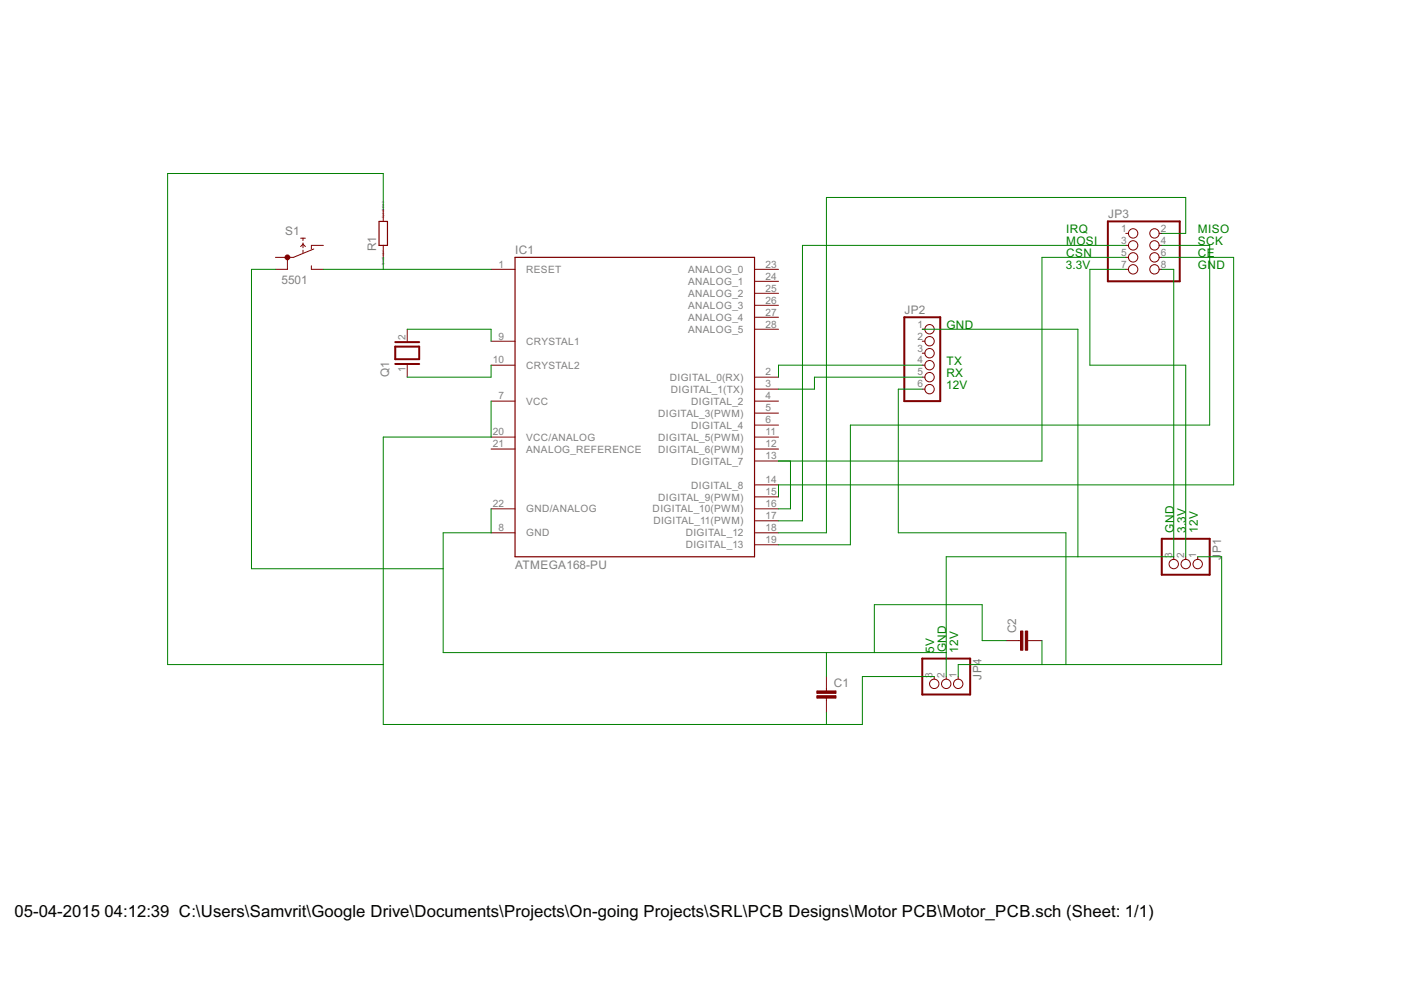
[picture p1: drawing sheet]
<?xml version="1.0" encoding="utf-8"?>
<!DOCTYPE eagle SYSTEM "eagle.dtd">
<eagle version="7.2.0">
<drawing>
<settings>
<setting alwaysvectorfont="no"/>
<setting verticaltext="up"/>
</settings>
<grid distance="0.1" unitdist="inch" unit="inch" style="lines" multiple="1" display="no" altdistance="0.01" altunitdist="inch" altunit="inch"/>
<schematic xreflabel="%F%N/%S.%C%R" xrefpart="/%S.%C%R">
<libraries>
<library name="Arduino-AVR">
<symbols>
<symbol name="ATMEGA168">
<wire x1="-25.4" y1="30.48" x2="25.4" y2="30.48" width="0.254" layer="94"/>
<wire x1="25.4" y1="30.48" x2="25.4" y2="-33.02" width="0.254" layer="94"/>
<wire x1="25.4" y1="-33.02" x2="-25.4" y2="-33.02" width="0.254" layer="94"/>
<wire x1="-25.4" y1="-33.02" x2="-25.4" y2="30.48" width="0.254" layer="94"/>
<text x="-25.4" y="33.02" size="1.778" layer="95" rot="MR180">&gt;NAME</text>
<text x="-25.4" y="-35.56" size="1.778" layer="96">&gt;VALUE</text>
<pin name="DIGITAL_13" x="30.48" y="-30.48" length="middle" rot="R180"/>
<pin name="CRYSTAL2" x="-30.48" y="7.62" length="middle"/>
<pin name="CRYSTAL1" x="-30.48" y="12.7" length="middle"/>
<pin name="GND" x="-30.48" y="-27.94" length="middle" direction="pwr"/>
<pin name="VCC" x="-30.48" y="0" length="middle" direction="pwr"/>
<pin name="GND/ANALOG" x="-30.48" y="-22.86" length="middle" direction="pwr"/>
<pin name="ANALOG_REFERENCE" x="-30.48" y="-10.16" length="middle" direction="pas"/>
<pin name="VCC/ANALOG" x="-30.48" y="-7.62" length="middle" direction="pas"/>
<pin name="DIGITAL_12" x="30.48" y="-27.94" length="middle" rot="R180"/>
<pin name="DIGITAL_11(PWM)" x="30.48" y="-25.4" length="middle" rot="R180"/>
<pin name="DIGITAL_10(PWM)" x="30.48" y="-22.86" length="middle" rot="R180"/>
<pin name="DIGITAL_9(PWM)" x="30.48" y="-20.32" length="middle" rot="R180"/>
<pin name="DIGITAL_8" x="30.48" y="-17.78" length="middle" rot="R180"/>
<pin name="DIGITAL_7" x="30.48" y="-12.7" length="middle" rot="R180"/>
<pin name="DIGITAL_6(PWM)" x="30.48" y="-10.16" length="middle" rot="R180"/>
<pin name="DIGITAL_5(PWM)" x="30.48" y="-7.62" length="middle" rot="R180"/>
<pin name="DIGITAL_4" x="30.48" y="-5.08" length="middle" rot="R180"/>
<pin name="DIGITAL_3(PWM)" x="30.48" y="-2.54" length="middle" rot="R180"/>
<pin name="DIGITAL_2" x="30.48" y="0" length="middle" rot="R180"/>
<pin name="DIGITAL_1(TX)" x="30.48" y="2.54" length="middle" rot="R180"/>
<pin name="DIGITAL_0(RX)" x="30.48" y="5.08" length="middle" rot="R180"/>
<pin name="ANALOG_5" x="30.48" y="15.24" length="middle" rot="R180"/>
<pin name="ANALOG_4" x="30.48" y="17.78" length="middle" rot="R180"/>
<pin name="ANALOG_3" x="30.48" y="20.32" length="middle" rot="R180"/>
<pin name="ANALOG_2" x="30.48" y="22.86" length="middle" rot="R180"/>
<pin name="ANALOG_1" x="30.48" y="25.4" length="middle" rot="R180"/>
<pin name="ANALOG_0" x="30.48" y="27.94" length="middle" rot="R180"/>
<pin name="RESET" x="-30.48" y="27.94" length="middle"/>
</symbol>
</symbols>
<devicesets>
<deviceset name="ATMEGA168-PU" prefix="IC">
<gates>
<gate name="1" symbol="ATMEGA168" x="0" y="0"/>
</gates>
<devices>
<device name="" package="DIL28-3">
<connects>
<connect gate="1" pin="ANALOG_0" pad="23"/>
<connect gate="1" pin="ANALOG_1" pad="24"/>
<connect gate="1" pin="ANALOG_2" pad="25"/>
<connect gate="1" pin="ANALOG_3" pad="26"/>
<connect gate="1" pin="ANALOG_4" pad="27"/>
<connect gate="1" pin="ANALOG_5" pad="28"/>
<connect gate="1" pin="ANALOG_REFERENCE" pad="21"/>
<connect gate="1" pin="CRYSTAL1" pad="9"/>
<connect gate="1" pin="CRYSTAL2" pad="10"/>
<connect gate="1" pin="DIGITAL_0(RX)" pad="2"/>
<connect gate="1" pin="DIGITAL_1(TX)" pad="3"/>
<connect gate="1" pin="DIGITAL_10(PWM)" pad="16"/>
<connect gate="1" pin="DIGITAL_11(PWM)" pad="17"/>
<connect gate="1" pin="DIGITAL_12" pad="18"/>
<connect gate="1" pin="DIGITAL_13" pad="19"/>
<connect gate="1" pin="DIGITAL_2" pad="4"/>
<connect gate="1" pin="DIGITAL_3(PWM)" pad="5"/>
<connect gate="1" pin="DIGITAL_4" pad="6"/>
<connect gate="1" pin="DIGITAL_5(PWM)" pad="11"/>
<connect gate="1" pin="DIGITAL_6(PWM)" pad="12"/>
<connect gate="1" pin="DIGITAL_7" pad="13"/>
<connect gate="1" pin="DIGITAL_8" pad="14"/>
<connect gate="1" pin="DIGITAL_9(PWM)" pad="15"/>
<connect gate="1" pin="GND" pad="8"/>
<connect gate="1" pin="GND/ANALOG" pad="22"/>
<connect gate="1" pin="RESET" pad="1"/>
<connect gate="1" pin="VCC" pad="7"/>
<connect gate="1" pin="VCC/ANALOG" pad="20"/>
</connects>
<technologies>
<technology name=""/>
</technologies>
</device>
</devices>
</deviceset>
</devicesets>
</library>
<library name="special">
<symbols>
<symbol name="XTAL">
<wire x1="-1.27" y1="2.54" x2="1.397" y2="2.54" width="0.4064" layer="94"/>
<wire x1="1.397" y1="2.54" x2="1.397" y2="-2.54" width="0.4064" layer="94"/>
<wire x1="1.397" y1="-2.54" x2="-1.27" y2="-2.54" width="0.4064" layer="94"/>
<wire x1="-1.27" y1="2.54" x2="-1.27" y2="-2.54" width="0.4064" layer="94"/>
<wire x1="2.3368" y1="2.54" x2="2.3368" y2="-2.54" width="0.4064" layer="94"/>
<wire x1="-2.286" y1="2.54" x2="-2.286" y2="-2.54" width="0.4064" layer="94"/>
<text x="-5.08" y="3.81" size="1.778" layer="95">&gt;NAME</text>
<text x="-5.08" y="-5.08" size="1.778" layer="96">&gt;VALUE</text>
<pin name="2" x="5.08" y="0" visible="pad" length="short" direction="pas" swaplevel="1" rot="R180"/>
<pin name="1" x="-5.08" y="0" visible="pad" length="short" direction="pas" swaplevel="1"/>
</symbol>
</symbols>
<devicesets>
<deviceset name="XTAL/S" prefix="Q" uservalue="yes">
<gates>
<gate name="G$1" symbol="XTAL" x="0" y="0"/>
</gates>
<devices>
<device name="" package="QS">
<connects>
<connect gate="G$1" pin="1" pad="1"/>
<connect gate="G$1" pin="2" pad="2"/>
</connects>
<technologies>
<technology name=""/>
</technologies>
</device>
</devices>
</deviceset>
</devicesets>
</library>
<library name="eagle-ltspice">
<symbols>
<symbol name="R">
<wire x1="-2.54" y1="-0.889" x2="2.54" y2="-0.889" width="0.254" layer="94"/>
<wire x1="2.54" y1="0.889" x2="-2.54" y2="0.889" width="0.254" layer="94"/>
<wire x1="2.54" y1="-0.889" x2="2.54" y2="0.889" width="0.254" layer="94"/>
<wire x1="-2.54" y1="-0.889" x2="-2.54" y2="0.889" width="0.254" layer="94"/>
<pin name="1" x="-5.08" y="0" visible="off" length="short" direction="pas" swaplevel="1"/>
<pin name="2" x="5.08" y="0" visible="off" length="short" direction="pas" swaplevel="1" rot="R180"/>
<text x="-3.81" y="1.4986" size="1.778" layer="95">&gt;NAME</text>
<text x="-3.81" y="-3.302" size="1.778" layer="96">&gt;VALUE</text>
<text x="-5.08" y="0" size="0.4064" layer="99" align="center">SpiceOrder 1</text>
<text x="5.08" y="0" size="0.4064" layer="99" align="center">SpiceOrder 2</text>
</symbol>
</symbols>
<devicesets>
<deviceset name="R" prefix="R" uservalue="yes">
<gates>
<gate name="G$1" symbol="R" x="0" y="0"/>
</gates>
<devices>
<device name="0204/7" package="0204/7">
<connects>
<connect gate="G$1" pin="1" pad="1"/>
<connect gate="G$1" pin="2" pad="2"/>
</connects>
<technologies>
<technology name="">
<attribute name="SPICEMODEL" value="NONE" constant="no"/>
<attribute name="SPICEPREFIX" value="R" constant="no"/>
</technology>
</technologies>
</device>
<device name="0207/10" package="0207/10">
<connects>
<connect gate="G$1" pin="1" pad="1"/>
<connect gate="G$1" pin="2" pad="2"/>
</connects>
<technologies>
<technology name="">
<attribute name="SPICEMODEL" value="NONE" constant="no"/>
<attribute name="SPICEPREFIX" value="R" constant="no"/>
</technology>
</technologies>
</device>
<device name="R0201" package="R0201">
<connects>
<connect gate="G$1" pin="1" pad="1"/>
<connect gate="G$1" pin="2" pad="2"/>
</connects>
<technologies>
<technology name="">
<attribute name="SPICEMODEL" value="NONE" constant="no"/>
<attribute name="SPICEPREFIX" value="R" constant="no"/>
</technology>
</technologies>
</device>
<device name="R0402" package="R0402">
<connects>
<connect gate="G$1" pin="1" pad="1"/>
<connect gate="G$1" pin="2" pad="2"/>
</connects>
<technologies>
<technology name="">
<attribute name="SPICEMODEL" value="NONE" constant="no"/>
<attribute name="SPICEPREFIX" value="R" constant="no"/>
</technology>
</technologies>
</device>
<device name="R0603" package="R0603">
<connects>
<connect gate="G$1" pin="1" pad="1"/>
<connect gate="G$1" pin="2" pad="2"/>
</connects>
<technologies>
<technology name="">
<attribute name="SPICEMODEL" value="NONE" constant="no"/>
<attribute name="SPICEPREFIX" value="R" constant="no"/>
</technology>
</technologies>
</device>
<device name="" package="R0805">
<connects>
<connect gate="G$1" pin="1" pad="1"/>
<connect gate="G$1" pin="2" pad="2"/>
</connects>
<technologies>
<technology name="">
<attribute name="SPICEMODEL" value="NONE" constant="no"/>
<attribute name="SPICEPREFIX" value="R" constant="no"/>
</technology>
</technologies>
</device>
<device name="R1005" package="R1005">
<connects>
<connect gate="G$1" pin="1" pad="1"/>
<connect gate="G$1" pin="2" pad="2"/>
</connects>
<technologies>
<technology name="">
<attribute name="SPICEMODEL" value="NONE" constant="no"/>
<attribute name="SPICEPREFIX" value="R" constant="no"/>
</technology>
</technologies>
</device>
<device name="R1206" package="R1206">
<connects>
<connect gate="G$1" pin="1" pad="1"/>
<connect gate="G$1" pin="2" pad="2"/>
</connects>
<technologies>
<technology name="">
<attribute name="SPICEMODEL" value="NONE" constant="no"/>
<attribute name="SPICEPREFIX" value="R" constant="no"/>
</technology>
</technologies>
</device>
<device name="R1210" package="R1210">
<connects>
<connect gate="G$1" pin="1" pad="1"/>
<connect gate="G$1" pin="2" pad="2"/>
</connects>
<technologies>
<technology name="">
<attribute name="SPICEMODEL" value="NONE" constant="no"/>
<attribute name="SPICEPREFIX" value="R" constant="no"/>
</technology>
</technologies>
</device>
<device name="R1218" package="R1218">
<connects>
<connect gate="G$1" pin="1" pad="1"/>
<connect gate="G$1" pin="2" pad="2"/>
</connects>
<technologies>
<technology name="">
<attribute name="SPICEMODEL" value="NONE" constant="no"/>
<attribute name="SPICEPREFIX" value="R" constant="no"/>
</technology>
</technologies>
</device>
<device name="R2010" package="R2010">
<connects>
<connect gate="G$1" pin="1" pad="1"/>
<connect gate="G$1" pin="2" pad="2"/>
</connects>
<technologies>
<technology name="">
<attribute name="SPICEMODEL" value="NONE" constant="no"/>
<attribute name="SPICEPREFIX" value="R" constant="no"/>
</technology>
</technologies>
</device>
<device name="R2012" package="R2012">
<connects>
<connect gate="G$1" pin="1" pad="1"/>
<connect gate="G$1" pin="2" pad="2"/>
</connects>
<technologies>
<technology name="">
<attribute name="SPICEMODEL" value="NONE" constant="no"/>
<attribute name="SPICEPREFIX" value="R" constant="no"/>
</technology>
</technologies>
</device>
<device name="R2512" package="R2512">
<connects>
<connect gate="G$1" pin="1" pad="1"/>
<connect gate="G$1" pin="2" pad="2"/>
</connects>
<technologies>
<technology name="">
<attribute name="SPICEMODEL" value="NONE" constant="no"/>
<attribute name="SPICEPREFIX" value="R" constant="no"/>
</technology>
</technologies>
</device>
<device name="R3216" package="R3216">
<connects>
<connect gate="G$1" pin="1" pad="1"/>
<connect gate="G$1" pin="2" pad="2"/>
</connects>
<technologies>
<technology name="">
<attribute name="SPICEMODEL" value="NONE" constant="no"/>
<attribute name="SPICEPREFIX" value="R" constant="no"/>
</technology>
</technologies>
</device>
<device name="R3225" package="R3225">
<connects>
<connect gate="G$1" pin="1" pad="1"/>
<connect gate="G$1" pin="2" pad="2"/>
</connects>
<technologies>
<technology name="">
<attribute name="SPICEMODEL" value="NONE" constant="no"/>
<attribute name="SPICEPREFIX" value="R" constant="no"/>
</technology>
</technologies>
</device>
<device name="R4527" package="R4527">
<connects>
<connect gate="G$1" pin="1" pad="1"/>
<connect gate="G$1" pin="2" pad="2"/>
</connects>
<technologies>
<technology name="">
<attribute name="SPICEMODEL" value="NONE" constant="no"/>
<attribute name="SPICEPREFIX" value="R" constant="no"/>
</technology>
</technologies>
</device>
<device name="R5025" package="R5025">
<connects>
<connect gate="G$1" pin="1" pad="1"/>
<connect gate="G$1" pin="2" pad="2"/>
</connects>
<technologies>
<technology name="">
<attribute name="SPICEMODEL" value="NONE" constant="no"/>
<attribute name="SPICEPREFIX" value="R" constant="no"/>
</technology>
</technologies>
</device>
<device name="R6332" package="R6332">
<connects>
<connect gate="G$1" pin="1" pad="1"/>
<connect gate="G$1" pin="2" pad="2"/>
</connects>
<technologies>
<technology name="">
<attribute name="SPICEMODEL" value="NONE" constant="no"/>
<attribute name="SPICEPREFIX" value="R" constant="no"/>
</technology>
</technologies>
</device>
</devices>
</deviceset>
</devicesets>
</library>
<library name="switch">
<symbols>
<symbol name="NO-NC-2">
<wire x1="-2.54" y1="0" x2="-2.54" y2="-2.54" width="0.1524" layer="94"/>
<wire x1="-1.27" y1="0" x2="3.048" y2="1.778" width="0.2032" layer="94"/>
<wire x1="0.762" y1="1.016" x2="0.762" y2="1.524" width="0.2032" layer="94"/>
<wire x1="0.762" y1="2.032" x2="0.762" y2="2.794" width="0.2032" layer="94"/>
<wire x1="0.762" y1="2.794" x2="0.762" y2="3.048" width="0.2032" layer="94"/>
<wire x1="0.762" y1="3.556" x2="0.762" y2="4.064" width="0.2032" layer="94"/>
<wire x1="1.27" y1="4.064" x2="0.762" y2="4.064" width="0.2032" layer="94"/>
<wire x1="0.762" y1="4.064" x2="0.254" y2="4.064" width="0.2032" layer="94"/>
<wire x1="0.254" y1="2.286" x2="0.762" y2="2.794" width="0.1524" layer="94"/>
<wire x1="0.762" y1="2.794" x2="1.27" y2="2.286" width="0.1524" layer="94"/>
<wire x1="-2.54" y1="0" x2="-1.27" y2="0" width="0.2032" layer="94"/>
<wire x1="2.54" y1="-1.778" x2="2.54" y2="-2.54" width="0.1524" layer="94"/>
<wire x1="2.54" y1="2.54" x2="2.54" y2="1.778" width="0.1524" layer="94"/>
<circle x="-2.54" y="0" radius="0.508" width="0" layer="94"/>
<text x="-3.048" y="4.826" size="1.778" layer="95">&gt;NAME</text>
<text x="-3.81" y="-5.588" size="1.778" layer="96">&gt;VALUE</text>
<pin name="1A" x="-5.08" y="0" visible="off" length="short" direction="pas" swaplevel="1"/>
<pin name="1B" x="-5.08" y="-2.54" visible="off" length="short" direction="pas" swaplevel="1"/>
<pin name="NO" x="5.08" y="-2.54" visible="off" length="short" direction="pas" swaplevel="2" rot="R180"/>
<pin name="NC" x="5.08" y="2.54" visible="off" length="short" direction="pas" swaplevel="2" rot="R180"/>
</symbol>
</symbols>
<devicesets>
<deviceset name="55?" prefix="S">
<gates>
<gate name="G$1" symbol="NO-NC-2" x="0" y="0"/>
</gates>
<devices>
<device name="01" package="5501">
<connects>
<connect gate="G$1" pin="1A" pad="1A"/>
<connect gate="G$1" pin="1B" pad="1B"/>
<connect gate="G$1" pin="NC" pad="NC"/>
<connect gate="G$1" pin="NO" pad="NO"/>
</connects>
<technologies>
<technology name=""/>
</technologies>
</device>
<device name="11" package="5511">
<connects>
<connect gate="G$1" pin="1A" pad="1A"/>
<connect gate="G$1" pin="1B" pad="1B"/>
<connect gate="G$1" pin="NC" pad="NC"/>
<connect gate="G$1" pin="NO" pad="NO"/>
</connects>
<technologies>
<technology name=""/>
</technologies>
</device>
</devices>
</deviceset>
</devicesets>
</library>
<library name="pinhead">
<symbols>
<symbol name="PINHD3">
<wire x1="-6.35" y1="-5.08" x2="1.27" y2="-5.08" width="0.4064" layer="94"/>
<wire x1="1.27" y1="-5.08" x2="1.27" y2="5.08" width="0.4064" layer="94"/>
<wire x1="1.27" y1="5.08" x2="-6.35" y2="5.08" width="0.4064" layer="94"/>
<wire x1="-6.35" y1="5.08" x2="-6.35" y2="-5.08" width="0.4064" layer="94"/>
<text x="-6.35" y="5.715" size="1.778" layer="95">&gt;NAME</text>
<text x="-6.35" y="-7.62" size="1.778" layer="96">&gt;VALUE</text>
<pin name="1" x="-2.54" y="2.54" visible="pad" length="short" direction="pas" function="dot"/>
<pin name="2" x="-2.54" y="0" visible="pad" length="short" direction="pas" function="dot"/>
<pin name="3" x="-2.54" y="-2.54" visible="pad" length="short" direction="pas" function="dot"/>
</symbol>
<symbol name="PINHD6">
<wire x1="-6.35" y1="-7.62" x2="1.27" y2="-7.62" width="0.4064" layer="94"/>
<wire x1="1.27" y1="-7.62" x2="1.27" y2="10.16" width="0.4064" layer="94"/>
<wire x1="1.27" y1="10.16" x2="-6.35" y2="10.16" width="0.4064" layer="94"/>
<wire x1="-6.35" y1="10.16" x2="-6.35" y2="-7.62" width="0.4064" layer="94"/>
<text x="-6.35" y="10.795" size="1.778" layer="95">&gt;NAME</text>
<text x="-6.35" y="-10.16" size="1.778" layer="96">&gt;VALUE</text>
<pin name="1" x="-2.54" y="7.62" visible="pad" length="short" direction="pas" function="dot"/>
<pin name="2" x="-2.54" y="5.08" visible="pad" length="short" direction="pas" function="dot"/>
<pin name="3" x="-2.54" y="2.54" visible="pad" length="short" direction="pas" function="dot"/>
<pin name="4" x="-2.54" y="0" visible="pad" length="short" direction="pas" function="dot"/>
<pin name="5" x="-2.54" y="-2.54" visible="pad" length="short" direction="pas" function="dot"/>
<pin name="6" x="-2.54" y="-5.08" visible="pad" length="short" direction="pas" function="dot"/>
</symbol>
<symbol name="PINH2X4">
<wire x1="-6.35" y1="-5.08" x2="8.89" y2="-5.08" width="0.4064" layer="94"/>
<wire x1="8.89" y1="-5.08" x2="8.89" y2="7.62" width="0.4064" layer="94"/>
<wire x1="8.89" y1="7.62" x2="-6.35" y2="7.62" width="0.4064" layer="94"/>
<wire x1="-6.35" y1="7.62" x2="-6.35" y2="-5.08" width="0.4064" layer="94"/>
<text x="-6.35" y="8.255" size="1.778" layer="95">&gt;NAME</text>
<text x="-6.35" y="-7.62" size="1.778" layer="96">&gt;VALUE</text>
<pin name="1" x="-2.54" y="5.08" visible="pad" length="short" direction="pas" function="dot"/>
<pin name="2" x="5.08" y="5.08" visible="pad" length="short" direction="pas" function="dot" rot="R180"/>
<pin name="3" x="-2.54" y="2.54" visible="pad" length="short" direction="pas" function="dot"/>
<pin name="4" x="5.08" y="2.54" visible="pad" length="short" direction="pas" function="dot" rot="R180"/>
<pin name="5" x="-2.54" y="0" visible="pad" length="short" direction="pas" function="dot"/>
<pin name="6" x="5.08" y="0" visible="pad" length="short" direction="pas" function="dot" rot="R180"/>
<pin name="7" x="-2.54" y="-2.54" visible="pad" length="short" direction="pas" function="dot"/>
<pin name="8" x="5.08" y="-2.54" visible="pad" length="short" direction="pas" function="dot" rot="R180"/>
</symbol>
</symbols>
<devicesets>
<deviceset name="PINHD-1X3" prefix="JP" uservalue="yes">
<gates>
<gate name="A" symbol="PINHD3" x="0" y="0"/>
</gates>
<devices>
<device name="" package="1X03">
<connects>
<connect gate="A" pin="1" pad="1"/>
<connect gate="A" pin="2" pad="2"/>
<connect gate="A" pin="3" pad="3"/>
</connects>
<technologies>
<technology name=""/>
</technologies>
</device>
<device name="/90" package="1X03/90">
<connects>
<connect gate="A" pin="1" pad="1"/>
<connect gate="A" pin="2" pad="2"/>
<connect gate="A" pin="3" pad="3"/>
</connects>
<technologies>
<technology name=""/>
</technologies>
</device>
</devices>
</deviceset>
<deviceset name="PINHD-1X6" prefix="JP" uservalue="yes">
<gates>
<gate name="A" symbol="PINHD6" x="0" y="-2.54"/>
</gates>
<devices>
<device name="" package="1X06">
<connects>
<connect gate="A" pin="1" pad="1"/>
<connect gate="A" pin="2" pad="2"/>
<connect gate="A" pin="3" pad="3"/>
<connect gate="A" pin="4" pad="4"/>
<connect gate="A" pin="5" pad="5"/>
<connect gate="A" pin="6" pad="6"/>
</connects>
<technologies>
<technology name=""/>
</technologies>
</device>
<device name="/90" package="1X06/90">
<connects>
<connect gate="A" pin="1" pad="1"/>
<connect gate="A" pin="2" pad="2"/>
<connect gate="A" pin="3" pad="3"/>
<connect gate="A" pin="4" pad="4"/>
<connect gate="A" pin="5" pad="5"/>
<connect gate="A" pin="6" pad="6"/>
</connects>
<technologies>
<technology name=""/>
</technologies>
</device>
</devices>
</deviceset>
<deviceset name="PINHD-2X4" prefix="JP" uservalue="yes">
<gates>
<gate name="A" symbol="PINH2X4" x="0" y="0"/>
</gates>
<devices>
<device name="" package="2X04">
<connects>
<connect gate="A" pin="1" pad="1"/>
<connect gate="A" pin="2" pad="2"/>
<connect gate="A" pin="3" pad="3"/>
<connect gate="A" pin="4" pad="4"/>
<connect gate="A" pin="5" pad="5"/>
<connect gate="A" pin="6" pad="6"/>
<connect gate="A" pin="7" pad="7"/>
<connect gate="A" pin="8" pad="8"/>
</connects>
<technologies>
<technology name=""/>
</technologies>
</device>
<device name="/90" package="2X04/90">
<connects>
<connect gate="A" pin="1" pad="1"/>
<connect gate="A" pin="2" pad="2"/>
<connect gate="A" pin="3" pad="3"/>
<connect gate="A" pin="4" pad="4"/>
<connect gate="A" pin="5" pad="5"/>
<connect gate="A" pin="6" pad="6"/>
<connect gate="A" pin="7" pad="7"/>
<connect gate="A" pin="8" pad="8"/>
</connects>
<technologies>
<technology name=""/>
</technologies>
</device>
</devices>
</deviceset>
</devicesets>
</library>
<library name="capacitor-wima">
<symbols>
<symbol name="C">
<wire x1="0" y1="-2.54" x2="0" y2="-2.032" width="0.1524" layer="94"/>
<wire x1="0" y1="0" x2="0" y2="-0.508" width="0.1524" layer="94"/>
<text x="1.524" y="0.381" size="1.778" layer="95">&gt;NAME</text>
<text x="1.524" y="-4.699" size="1.778" layer="96">&gt;VALUE</text>
<rectangle x1="-2.032" y1="-1.016" x2="2.032" y2="-0.508" layer="94"/>
<rectangle x1="-2.032" y1="-2.032" x2="2.032" y2="-1.524" layer="94"/>
<pin name="1" x="0" y="2.54" visible="off" length="short" direction="pas" swaplevel="1" rot="R270"/>
<pin name="2" x="0" y="-5.08" visible="off" length="short" direction="pas" swaplevel="1" rot="R90"/>
</symbol>
</symbols>
<devicesets>
<deviceset name="C" prefix="C" uservalue="yes">
<gates>
<gate name="G$1" symbol="C" x="0" y="0"/>
</gates>
<devices>
<device name="10/4" package="C10B4">
<connects>
<connect gate="G$1" pin="1" pad="1"/>
<connect gate="G$1" pin="2" pad="2"/>
</connects>
<technologies>
<technology name=""/>
</technologies>
</device>
<device name="10/5" package="C10B5">
<connects>
<connect gate="G$1" pin="1" pad="1"/>
<connect gate="G$1" pin="2" pad="2"/>
</connects>
<technologies>
<technology name=""/>
</technologies>
</device>
<device name="10/6" package="C10B6">
<connects>
<connect gate="G$1" pin="1" pad="1"/>
<connect gate="G$1" pin="2" pad="2"/>
</connects>
<technologies>
<technology name=""/>
</technologies>
</device>
<device name="15/5" package="C15B5">
<connects>
<connect gate="G$1" pin="1" pad="1"/>
<connect gate="G$1" pin="2" pad="2"/>
</connects>
<technologies>
<technology name=""/>
</technologies>
</device>
<device name="15/6" package="C15B6">
<connects>
<connect gate="G$1" pin="1" pad="1"/>
<connect gate="G$1" pin="2" pad="2"/>
</connects>
<technologies>
<technology name=""/>
</technologies>
</device>
<device name="15/7" package="C15B7">
<connects>
<connect gate="G$1" pin="1" pad="1"/>
<connect gate="G$1" pin="2" pad="2"/>
</connects>
<technologies>
<technology name=""/>
</technologies>
</device>
<device name="15/8" package="C15B8">
<connects>
<connect gate="G$1" pin="1" pad="1"/>
<connect gate="G$1" pin="2" pad="2"/>
</connects>
<technologies>
<technology name=""/>
</technologies>
</device>
<device name="15/9" package="C15B9">
<connects>
<connect gate="G$1" pin="1" pad="1"/>
<connect gate="G$1" pin="2" pad="2"/>
</connects>
<technologies>
<technology name=""/>
</technologies>
</device>
<device name="2.5/2" package="C2.5-2">
<connects>
<connect gate="G$1" pin="1" pad="1"/>
<connect gate="G$1" pin="2" pad="2"/>
</connects>
<technologies>
<technology name=""/>
</technologies>
</device>
<device name="2.5/4" package="C2.5-4">
<connects>
<connect gate="G$1" pin="1" pad="1"/>
<connect gate="G$1" pin="2" pad="2"/>
</connects>
<technologies>
<technology name=""/>
</technologies>
</device>
<device name="2.5/5" package="C2.5-5">
<connects>
<connect gate="G$1" pin="1" pad="1"/>
<connect gate="G$1" pin="2" pad="2"/>
</connects>
<technologies>
<technology name=""/>
</technologies>
</device>
<device name="2.5/6" package="C2.5-6">
<connects>
<connect gate="G$1" pin="1" pad="1"/>
<connect gate="G$1" pin="2" pad="2"/>
</connects>
<technologies>
<technology name=""/>
</technologies>
</device>
<device name="22/10" package="C22.5B10">
<connects>
<connect gate="G$1" pin="1" pad="1"/>
<connect gate="G$1" pin="2" pad="2"/>
</connects>
<technologies>
<technology name=""/>
</technologies>
</device>
<device name="22/11" package="C22.5B11">
<connects>
<connect gate="G$1" pin="1" pad="1"/>
<connect gate="G$1" pin="2" pad="2"/>
</connects>
<technologies>
<technology name=""/>
</technologies>
</device>
<device name="22/6" package="C22.5B6">
<connects>
<connect gate="G$1" pin="1" pad="1"/>
<connect gate="G$1" pin="2" pad="2"/>
</connects>
<technologies>
<technology name=""/>
</technologies>
</device>
<device name="22/7" package="C22.5B7">
<connects>
<connect gate="G$1" pin="1" pad="1"/>
<connect gate="G$1" pin="2" pad="2"/>
</connects>
<technologies>
<technology name=""/>
</technologies>
</device>
<device name="22/8" package="C22.5B8">
<connects>
<connect gate="G$1" pin="1" pad="1"/>
<connect gate="G$1" pin="2" pad="2"/>
</connects>
<technologies>
<technology name=""/>
</technologies>
</device>
<device name="27/11" package="C27.5B11">
<connects>
<connect gate="G$1" pin="1" pad="1"/>
<connect gate="G$1" pin="2" pad="2"/>
</connects>
<technologies>
<technology name=""/>
</technologies>
</device>
<device name="27/13" package="C27.5B13">
<connects>
<connect gate="G$1" pin="1" pad="1"/>
<connect gate="G$1" pin="2" pad="2"/>
</connects>
<technologies>
<technology name=""/>
</technologies>
</device>
<device name="27/15" package="C27.5B15">
<connects>
<connect gate="G$1" pin="1" pad="1"/>
<connect gate="G$1" pin="2" pad="2"/>
</connects>
<technologies>
<technology name=""/>
</technologies>
</device>
<device name="27/17" package="C27.5B17">
<connects>
<connect gate="G$1" pin="1" pad="1"/>
<connect gate="G$1" pin="2" pad="2"/>
</connects>
<technologies>
<technology name=""/>
</technologies>
</device>
<device name="27/20" package="C27.5B20">
<connects>
<connect gate="G$1" pin="1" pad="1"/>
<connect gate="G$1" pin="2" pad="2"/>
</connects>
<technologies>
<technology name=""/>
</technologies>
</device>
<device name="27/9" package="C27.5B9">
<connects>
<connect gate="G$1" pin="1" pad="1"/>
<connect gate="G$1" pin="2" pad="2"/>
</connects>
<technologies>
<technology name=""/>
</technologies>
</device>
<device name="37/15" package="C37.5B15">
<connects>
<connect gate="G$1" pin="1" pad="1"/>
<connect gate="G$1" pin="2" pad="2"/>
</connects>
<technologies>
<technology name=""/>
</technologies>
</device>
<device name="37/19" package="C37.5B19">
<connects>
<connect gate="G$1" pin="1" pad="1"/>
<connect gate="G$1" pin="2" pad="2"/>
</connects>
<technologies>
<technology name=""/>
</technologies>
</device>
<device name="37/20" package="C37.5B20">
<connects>
<connect gate="G$1" pin="1" pad="1"/>
<connect gate="G$1" pin="2" pad="2"/>
</connects>
<technologies>
<technology name=""/>
</technologies>
</device>
<device name="5/2.5" package="C5B2.5">
<connects>
<connect gate="G$1" pin="1" pad="1"/>
<connect gate="G$1" pin="2" pad="2"/>
</connects>
<technologies>
<technology name=""/>
</technologies>
</device>
<device name="5/3" package="C5B3">
<connects>
<connect gate="G$1" pin="1" pad="1"/>
<connect gate="G$1" pin="2" pad="2"/>
</connects>
<technologies>
<technology name=""/>
</technologies>
</device>
<device name="5/3.5" package="C5B3.5">
<connects>
<connect gate="G$1" pin="1" pad="1"/>
<connect gate="G$1" pin="2" pad="2"/>
</connects>
<technologies>
<technology name=""/>
</technologies>
</device>
<device name="5/4.5" package="C5B4.5">
<connects>
<connect gate="G$1" pin="1" pad="1"/>
<connect gate="G$1" pin="2" pad="2"/>
</connects>
<technologies>
<technology name=""/>
</technologies>
</device>
<device name="5/5" package="C5B5">
<connects>
<connect gate="G$1" pin="1" pad="1"/>
<connect gate="G$1" pin="2" pad="2"/>
</connects>
<technologies>
<technology name=""/>
</technologies>
</device>
<device name="5/5.5" package="C5B5.5">
<connects>
<connect gate="G$1" pin="1" pad="1"/>
<connect gate="G$1" pin="2" pad="2"/>
</connects>
<technologies>
<technology name=""/>
</technologies>
</device>
<device name="5/7.2" package="C5B7.2">
<connects>
<connect gate="G$1" pin="1" pad="1"/>
<connect gate="G$1" pin="2" pad="2"/>
</connects>
<technologies>
<technology name=""/>
</technologies>
</device>
<device name="7.5/3" package="C7.5B3">
<connects>
<connect gate="G$1" pin="1" pad="1"/>
<connect gate="G$1" pin="2" pad="2"/>
</connects>
<technologies>
<technology name=""/>
</technologies>
</device>
<device name="7.5/4" package="C7.5B4">
<connects>
<connect gate="G$1" pin="1" pad="1"/>
<connect gate="G$1" pin="2" pad="2"/>
</connects>
<technologies>
<technology name=""/>
</technologies>
</device>
<device name="7.5/5" package="C7.5B5">
<connects>
<connect gate="G$1" pin="1" pad="1"/>
<connect gate="G$1" pin="2" pad="2"/>
</connects>
<technologies>
<technology name=""/>
</technologies>
</device>
<device name="7.5/6" package="C7.5B6">
<connects>
<connect gate="G$1" pin="1" pad="1"/>
<connect gate="G$1" pin="2" pad="2"/>
</connects>
<technologies>
<technology name=""/>
</technologies>
</device>
<device name="2,5-3" package="C2.5-3">
<connects>
<connect gate="G$1" pin="1" pad="1"/>
<connect gate="G$1" pin="2" pad="2"/>
</connects>
<technologies>
<technology name=""/>
</technologies>
</device>
</devices>
</deviceset>
</devicesets>
</library>
</libraries>
<attributes>
</attributes>
<variantdefs>
</variantdefs>
<classes>
<class number="0" name="default" width="0" drill="0">
</class>
</classes>
<parts>
<part name="IC1" library="Arduino-AVR" deviceset="ATMEGA168-PU" device=""/>
<part name="Q1" library="special" deviceset="XTAL/S" device=""/>
<part name="R1" library="eagle-ltspice" deviceset="R" device="0207/10"/>
<part name="S1" library="switch" deviceset="55?" device="01"/>
<part name="JP1" library="pinhead" deviceset="PINHD-1X3" device=""/>
<part name="JP2" library="pinhead" deviceset="PINHD-1X6" device=""/>
<part name="JP3" library="pinhead" deviceset="PINHD-2X4" device=""/>
<part name="JP4" library="pinhead" deviceset="PINHD-1X3" device=""/>
<part name="C1" library="capacitor-wima" deviceset="C" device="2,5-3"/>
<part name="C2" library="capacitor-wima" deviceset="C" device="2,5-3"/>
</parts>
<sheets>
<sheet>
<plain>
<text x="190.5" y="25.4" size="1.778" layer="91" rot="R90">12V</text>
<text x="187.96" y="25.4" size="1.778" layer="91" rot="R90">3.3V</text>
<text x="185.42" y="25.4" size="1.778" layer="91" rot="R90">GND</text>
<text x="139.7" y="0" size="1.778" layer="91" rot="R90">12V</text>
<text x="137.16" y="0" size="1.778" layer="91" rot="R90">GND</text>
<text x="134.62" y="0" size="1.778" layer="91" rot="R90">5V</text>
<text x="137.16" y="68.58" size="1.778" layer="91">GND</text>
<text x="137.16" y="60.96" size="1.778" layer="91">TX</text>
<text x="137.16" y="58.42" size="1.778" layer="91">RX</text>
<text x="137.16" y="55.88" size="1.778" layer="91">12V</text>
<text x="190.5" y="81.28" size="1.778" layer="91">GND</text>
<text x="162.56" y="81.28" size="1.778" layer="91">3.3V</text>
<text x="190.5" y="83.82" size="1.778" layer="91">CE</text>
<text x="162.56" y="83.82" size="1.778" layer="91">CSN</text>
<text x="190.5" y="86.36" size="1.778" layer="91">SCK</text>
<text x="162.56" y="86.36" size="1.778" layer="91">MOSI</text>
<text x="190.5" y="88.9" size="1.778" layer="91">MISO</text>
<text x="162.56" y="88.9" size="1.778" layer="91">IRQ</text>
</plain>
<instances>
<instance part="IC1" gate="1" x="71.12" y="53.34"/>
<instance part="Q1" gate="G$1" x="22.86" y="63.5" rot="R90"/>
<instance part="R1" gate="G$1" x="17.78" y="88.9" rot="R90"/>
<instance part="S1" gate="G$1" x="0" y="83.82"/>
<instance part="JP1" gate="A" x="187.96" y="17.78" rot="R270"/>
<instance part="JP2" gate="A" x="134.62" y="60.96"/>
<instance part="JP3" gate="A" x="177.8" y="83.82"/>
<instance part="JP4" gate="A" x="137.16" y="-7.62" rot="R270"/>
<instance part="C1" gate="G$1" x="111.76" y="-7.62"/>
<instance part="C2" gate="G$1" x="152.4" y="2.54" rot="R90"/>
</instances>
<busses>
</busses>
<nets>
<net name="N$1" class="0">
<segment>
<pinref part="Q1" gate="G$1" pin="2"/>
<pinref part="IC1" gate="1" pin="CRYSTAL1"/>
<wire x1="22.86" y1="68.58" x2="40.64" y2="68.58" width="0.1524" layer="91"/>
<wire x1="40.64" y1="68.58" x2="40.64" y2="66.04" width="0.1524" layer="91"/>
</segment>
</net>
<net name="N$2" class="0">
<segment>
<pinref part="Q1" gate="G$1" pin="1"/>
<pinref part="IC1" gate="1" pin="CRYSTAL2"/>
<wire x1="22.86" y1="58.42" x2="40.64" y2="58.42" width="0.1524" layer="91"/>
<wire x1="40.64" y1="58.42" x2="40.64" y2="60.96" width="0.1524" layer="91"/>
</segment>
</net>
<net name="N$5" class="0">
<segment>
<pinref part="R1" gate="G$1" pin="1"/>
<wire x1="17.78" y1="83.82" x2="17.78" y2="81.28" width="0.1524" layer="91"/>
<pinref part="IC1" gate="1" pin="RESET"/>
<wire x1="40.64" y1="81.28" x2="17.78" y2="81.28" width="0.1524" layer="91"/>
<pinref part="S1" gate="G$1" pin="NO"/>
<wire x1="17.78" y1="81.28" x2="5.08" y2="81.28" width="0.1524" layer="91"/>
</segment>
</net>
<net name="N$3" class="0">
<segment>
<pinref part="IC1" gate="1" pin="VCC"/>
<pinref part="IC1" gate="1" pin="VCC/ANALOG"/>
<wire x1="40.64" y1="53.34" x2="40.64" y2="45.72" width="0.1524" layer="91"/>
<wire x1="40.64" y1="45.72" x2="17.78" y2="45.72" width="0.1524" layer="91"/>
<wire x1="17.78" y1="45.72" x2="17.78" y2="-2.54" width="0.1524" layer="91"/>
<wire x1="17.78" y1="-2.54" x2="17.78" y2="-15.24" width="0.1524" layer="91"/>
<wire x1="17.78" y1="-15.24" x2="111.76" y2="-15.24" width="0.1524" layer="91"/>
<wire x1="111.76" y1="-15.24" x2="119.38" y2="-15.24" width="0.1524" layer="91"/>
<wire x1="119.38" y1="-15.24" x2="119.38" y2="-5.08" width="0.1524" layer="91"/>
<pinref part="JP4" gate="A" pin="3"/>
<wire x1="119.38" y1="-5.08" x2="134.62" y2="-5.08" width="0.1524" layer="91"/>
<pinref part="C1" gate="G$1" pin="2"/>
<wire x1="111.76" y1="-12.7" x2="111.76" y2="-15.24" width="0.1524" layer="91"/>
<pinref part="R1" gate="G$1" pin="2"/>
<wire x1="17.78" y1="93.98" x2="17.78" y2="101.6" width="0.1524" layer="91"/>
<wire x1="17.78" y1="101.6" x2="-27.94" y2="101.6" width="0.1524" layer="91"/>
<wire x1="-27.94" y1="101.6" x2="-27.94" y2="-2.54" width="0.1524" layer="91"/>
<wire x1="-27.94" y1="-2.54" x2="17.78" y2="-2.54" width="0.1524" layer="91"/>
</segment>
</net>
<net name="N$4" class="0">
<segment>
<pinref part="IC1" gate="1" pin="GND/ANALOG"/>
<pinref part="IC1" gate="1" pin="GND"/>
<wire x1="40.64" y1="30.48" x2="40.64" y2="25.4" width="0.1524" layer="91"/>
<wire x1="40.64" y1="25.4" x2="30.48" y2="25.4" width="0.1524" layer="91"/>
<wire x1="30.48" y1="25.4" x2="30.48" y2="17.78" width="0.1524" layer="91"/>
<pinref part="JP4" gate="A" pin="2"/>
<wire x1="30.48" y1="17.78" x2="30.48" y2="0" width="0.1524" layer="91"/>
<wire x1="30.48" y1="0" x2="111.76" y2="0" width="0.1524" layer="91"/>
<wire x1="111.76" y1="0" x2="121.92" y2="0" width="0.1524" layer="91"/>
<wire x1="121.92" y1="0" x2="137.16" y2="0" width="0.1524" layer="91"/>
<wire x1="137.16" y1="0" x2="137.16" y2="-5.08" width="0.1524" layer="91"/>
<pinref part="C1" gate="G$1" pin="1"/>
<wire x1="111.76" y1="-5.08" x2="111.76" y2="0" width="0.1524" layer="91"/>
<pinref part="C2" gate="G$1" pin="1"/>
<wire x1="149.86" y1="2.54" x2="144.78" y2="2.54" width="0.1524" layer="91"/>
<wire x1="144.78" y1="2.54" x2="144.78" y2="10.16" width="0.1524" layer="91"/>
<wire x1="144.78" y1="10.16" x2="121.92" y2="10.16" width="0.1524" layer="91"/>
<wire x1="121.92" y1="10.16" x2="121.92" y2="0" width="0.1524" layer="91"/>
<wire x1="137.16" y1="0" x2="137.16" y2="20.32" width="0.1524" layer="91"/>
<pinref part="JP1" gate="A" pin="3"/>
<wire x1="137.16" y1="20.32" x2="165.1" y2="20.32" width="0.1524" layer="91"/>
<pinref part="S1" gate="G$1" pin="1B"/>
<wire x1="165.1" y1="20.32" x2="185.42" y2="20.32" width="0.1524" layer="91"/>
<wire x1="-5.08" y1="81.28" x2="-10.16" y2="81.28" width="0.1524" layer="91"/>
<wire x1="-10.16" y1="81.28" x2="-10.16" y2="17.78" width="0.1524" layer="91"/>
<wire x1="-10.16" y1="17.78" x2="30.48" y2="17.78" width="0.1524" layer="91"/>
<pinref part="JP3" gate="A" pin="8"/>
<wire x1="182.88" y1="81.28" x2="185.42" y2="81.28" width="0.1524" layer="91"/>
<wire x1="185.42" y1="81.28" x2="185.42" y2="20.32" width="0.1524" layer="91"/>
<pinref part="JP2" gate="A" pin="1"/>
<wire x1="132.08" y1="68.58" x2="165.1" y2="68.58" width="0.1524" layer="91"/>
<wire x1="165.1" y1="68.58" x2="165.1" y2="20.32" width="0.1524" layer="91"/>
</segment>
</net>
<net name="N$6" class="0">
<segment>
<pinref part="JP1" gate="A" pin="1"/>
<wire x1="190.5" y1="20.32" x2="195.58" y2="20.32" width="0.1524" layer="91"/>
<wire x1="195.58" y1="20.32" x2="195.58" y2="-2.54" width="0.1524" layer="91"/>
<pinref part="JP4" gate="A" pin="1"/>
<wire x1="195.58" y1="-2.54" x2="162.56" y2="-2.54" width="0.1524" layer="91"/>
<wire x1="162.56" y1="-2.54" x2="157.48" y2="-2.54" width="0.1524" layer="91"/>
<wire x1="157.48" y1="-2.54" x2="139.7" y2="-2.54" width="0.1524" layer="91"/>
<wire x1="139.7" y1="-2.54" x2="139.7" y2="-5.08" width="0.1524" layer="91"/>
<pinref part="C2" gate="G$1" pin="2"/>
<wire x1="157.48" y1="2.54" x2="157.48" y2="-2.54" width="0.1524" layer="91"/>
<pinref part="JP2" gate="A" pin="6"/>
<wire x1="132.08" y1="55.88" x2="127" y2="55.88" width="0.1524" layer="91"/>
<wire x1="127" y1="55.88" x2="127" y2="25.4" width="0.1524" layer="91"/>
<wire x1="127" y1="25.4" x2="162.56" y2="25.4" width="0.1524" layer="91"/>
<wire x1="162.56" y1="25.4" x2="162.56" y2="-2.54" width="0.1524" layer="91"/>
</segment>
</net>
<net name="N$10" class="0">
<segment>
<pinref part="JP2" gate="A" pin="4"/>
<pinref part="IC1" gate="1" pin="DIGITAL_0(RX)"/>
<wire x1="132.08" y1="60.96" x2="101.6" y2="60.96" width="0.1524" layer="91"/>
<wire x1="101.6" y1="60.96" x2="101.6" y2="58.42" width="0.1524" layer="91"/>
</segment>
</net>
<net name="N$11" class="0">
<segment>
<pinref part="JP2" gate="A" pin="5"/>
<wire x1="132.08" y1="58.42" x2="109.22" y2="58.42" width="0.1524" layer="91"/>
<wire x1="109.22" y1="58.42" x2="109.22" y2="55.88" width="0.1524" layer="91"/>
<pinref part="IC1" gate="1" pin="DIGITAL_1(TX)"/>
<wire x1="109.22" y1="55.88" x2="101.6" y2="55.88" width="0.1524" layer="91"/>
</segment>
</net>
<net name="N$12" class="0">
<segment>
<pinref part="JP1" gate="A" pin="2"/>
<wire x1="187.96" y1="20.32" x2="187.96" y2="60.96" width="0.1524" layer="91"/>
<wire x1="187.96" y1="60.96" x2="167.64" y2="60.96" width="0.1524" layer="91"/>
<wire x1="167.64" y1="60.96" x2="167.64" y2="81.28" width="0.1524" layer="91"/>
<pinref part="JP3" gate="A" pin="7"/>
<wire x1="167.64" y1="81.28" x2="175.26" y2="81.28" width="0.1524" layer="91"/>
</segment>
</net>
<net name="N$7" class="0">
<segment>
<pinref part="JP3" gate="A" pin="3"/>
<wire x1="175.26" y1="86.36" x2="106.68" y2="86.36" width="0.1524" layer="91"/>
<wire x1="106.68" y1="86.36" x2="106.68" y2="27.94" width="0.1524" layer="91"/>
<pinref part="IC1" gate="1" pin="DIGITAL_11(PWM)"/>
<wire x1="106.68" y1="27.94" x2="101.6" y2="27.94" width="0.1524" layer="91"/>
</segment>
</net>
<net name="N$8" class="0">
<segment>
<pinref part="JP3" gate="A" pin="2"/>
<wire x1="182.88" y1="88.9" x2="187.96" y2="88.9" width="0.1524" layer="91"/>
<wire x1="187.96" y1="88.9" x2="187.96" y2="96.52" width="0.1524" layer="91"/>
<wire x1="187.96" y1="96.52" x2="111.76" y2="96.52" width="0.1524" layer="91"/>
<wire x1="111.76" y1="96.52" x2="111.76" y2="25.4" width="0.1524" layer="91"/>
<pinref part="IC1" gate="1" pin="DIGITAL_12"/>
<wire x1="111.76" y1="25.4" x2="101.6" y2="25.4" width="0.1524" layer="91"/>
</segment>
</net>
<net name="N$13" class="0">
<segment>
<pinref part="IC1" gate="1" pin="DIGITAL_9(PWM)"/>
<pinref part="IC1" gate="1" pin="DIGITAL_8"/>
<wire x1="101.6" y1="33.02" x2="101.6" y2="35.56" width="0.1524" layer="91"/>
<wire x1="101.6" y1="35.56" x2="198.12" y2="35.56" width="0.1524" layer="91"/>
<wire x1="198.12" y1="35.56" x2="198.12" y2="83.82" width="0.1524" layer="91"/>
<pinref part="JP3" gate="A" pin="6"/>
<wire x1="198.12" y1="83.82" x2="182.88" y2="83.82" width="0.1524" layer="91"/>
</segment>
</net>
<net name="N$14" class="0">
<segment>
<pinref part="JP3" gate="A" pin="4"/>
<wire x1="182.88" y1="86.36" x2="193.04" y2="86.36" width="0.1524" layer="91"/>
<wire x1="193.04" y1="86.36" x2="193.04" y2="48.26" width="0.1524" layer="91"/>
<wire x1="193.04" y1="48.26" x2="116.84" y2="48.26" width="0.1524" layer="91"/>
<wire x1="116.84" y1="48.26" x2="116.84" y2="22.86" width="0.1524" layer="91"/>
<pinref part="IC1" gate="1" pin="DIGITAL_13"/>
<wire x1="116.84" y1="22.86" x2="101.6" y2="22.86" width="0.1524" layer="91"/>
</segment>
</net>
<net name="N$9" class="0">
<segment>
<pinref part="IC1" gate="1" pin="DIGITAL_10(PWM)"/>
<wire x1="101.6" y1="30.48" x2="104.14" y2="30.48" width="0.1524" layer="91"/>
<wire x1="104.14" y1="30.48" x2="104.14" y2="40.64" width="0.1524" layer="91"/>
<pinref part="IC1" gate="1" pin="DIGITAL_7"/>
<wire x1="104.14" y1="40.64" x2="101.6" y2="40.64" width="0.1524" layer="91"/>
<wire x1="101.6" y1="40.64" x2="157.48" y2="40.64" width="0.1524" layer="91"/>
<wire x1="157.48" y1="40.64" x2="157.48" y2="83.82" width="0.1524" layer="91"/>
<pinref part="JP3" gate="A" pin="5"/>
<wire x1="157.48" y1="83.82" x2="175.26" y2="83.82" width="0.1524" layer="91"/>
</segment>
</net>
</nets>
</sheet>
</sheets>
</schematic>
</drawing>
</eagle>
